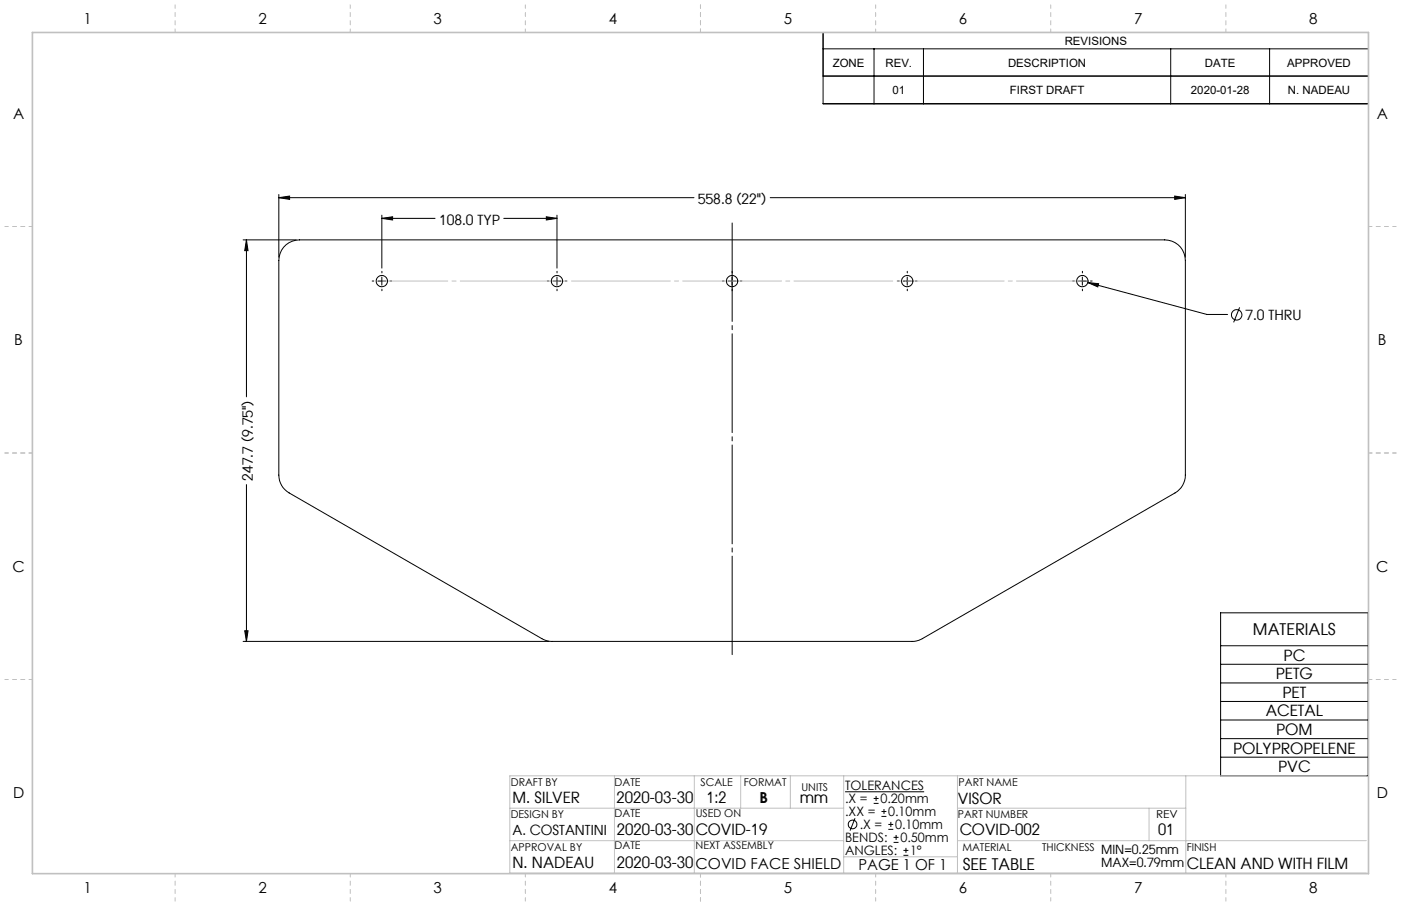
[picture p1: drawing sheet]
<svg xmlns="http://www.w3.org/2000/svg" width="432mm" height="279mm" viewBox="0 0 432 279" stroke-linecap="round" stroke-linejoin="round" font-family="sans-serif">
<g fill="none" stroke="#000" stroke-width=".31">
<path d="M253.7 15.1h168.1M253.7 10h168.1v22h-168.1zM269.4 15.1v16.9M284.6 15.1v16.9M360.8 15.1v16.9M391.3 15.1v16.9M421.8 23.5h-168.1M85.9 60v19.3M365.3 60v19.3M74.9 74h16.4M76 74v48.4M76 74l.4 3.3h-1z"/>
<path d="M85.9 61l3.4-.5v1zM85.9 61h128M87.4 76.2a6.4 6.4 0 0 1 4.9-2.2h266.7a6.3 6.3 0 0 1 6.3 6.3v66.2a6.3 6.3 0 0 1-3.1 5.5l-77.9 45-1.2 .5-1.6 .3-112.6-.1-1.9-.7-77.9-45a6.3 6.3 0 0 1-3.2-5.5v-66.2a6.6 6.6 0 0 1 1.5-4.1zM117.7 67.3l3.3-.4v.9zM117.7 66.4v16.3M117.7 67.3h16.4M155.3 67.3h16.4M168.4 66.9l3.3 .4-3.3 .5zM171.7 66.4v16.3M237.4 61h127.9M362.1 60.5l3.2 .5-3.2 .5zM116.5 86.7h2.5"/>
<path d="M117.7 85.4v2.5M170.4 86.7h2.5M171.7 85.4v2.5M224.4 86.7h2.5M225.6 85.4v2.5M278.4 86.7h2.5M279.6 85.4v2.5M332.4 86.7h2.5M333.6 85.4v2.5M335.3 87.1l3.3 .4-.3 1zM335.3 87.1l36.7 9.9h6.4M382.1 94.8l-1.9 4.6"/>
<path d="M76 149.4v48.4M74.9 197.8h94.3M75.4 194.5h1l-.4 3.3zM376.2 189h45.5v50.3h-45.5zM376.2 199.1h45.5M376.2 204.9h45.5M376.2 210.6h45.5M376.2 216.3h45.5M376.2 222h45.5M376.2 227.8h45.5M376.2 233.5h45.5M260.5 244.2h24.3"/>
<path d="M263.5 252.3l-1.5 3.9M269.3 247.8h1.5M269.3 246.2h1.5M270 245.5v1.5M271.7 251.8h1.5M271.7 250.3h1.5M272.5 249.5v1.5M273.8 255.8h1.5M273.8 254.2h1.5M274.6 253.5v1.5M275.4 259.8h1.5M275.4 258.2h1.5"/>
<path d="M276.2 257.5v1.5M278.4 263.8h1.6M278.4 262.3h1.6M279.2 261.5v1.5"/>
<circle cx="117.7" cy="86.7" r="1.75"/>
<circle cx="171.7" cy="86.7" r="1.75"/>
<circle cx="225.6" cy="86.7" r="1.75"/>
<circle cx="279.6" cy="86.7" r="1.75"/>
<circle cx="333.6" cy="86.7" r="1.75"/>
<circle cx="381.2" cy="97.1" r="1.61"/>
<circle cx="262.8" cy="254.2" r="1.33"/>
</g>
<path d="M225.7 201.9v-133.1" fill="none" stroke="#000" stroke-width=".31" stroke-dasharray="30.5 1.3 1.3 1.3" stroke-dashoffset=".1"/>
<g fill="none" stroke="#000" stroke-width=".31" stroke-dasharray="30.5 1.3 1.3 1.3">
<path d="M115.2 86.7h-.5M117.7 84.2v-.5M117.7 89.2v.5M120.2 86.7h.5M169.2 86.7h-.5M171.7 84.2v-.5M171.7 89.2v.5M174.2 86.7h.5M223.2 86.7h-.5M225.7 84.2v-.5M225.7 89.2v.5M228.2 86.7h.5"/>
<path d="M277.1 86.7h-.5M279.6 84.2v-.5M279.6 89.2v.5M282.1 86.7h.5M331.1 86.7h-.5M333.6 84.2v-.5M333.6 89.2v.5M336.1 86.7h.5"/>
</g>
<path d="M117.7 86.7h215.9" fill="none" stroke="#c0c0c0" stroke-width=".31" stroke-dasharray="30.5 1.3 1.3 1.3" stroke-dashoffset="10.2"/>
<g fill="none" stroke="#c0c0c0" stroke-width=".31">
<path d="M189.4 239.3v29.9M214 239.3v29.9M228.3 239.3v9.9M243.6 239.3v9.9M260 239.3v29.9M295.1 239.3v29.9M365.5 239.3v29.9M421.1 239.3h-264v29.9h264M157.1 259.3h102.9M157.1 249.2h102.9M295.1 259.3h126M295.1 249.2h70.4"/>
<path d="M354.2 249.2v10.1M260 264.2h35.1"/>
</g>
<path d="M10 10h411.8v259.4h-411.8z" fill="none" stroke="#c0c0c0" stroke-width=".5"/>
<g fill="none" stroke="#c0c0c0" stroke-width=".31" stroke-dasharray="6.3 1.3 1.3 1.3 1.3 1.3" stroke-dashoffset="5.3">
<path d="M54 10v-8.5M107.9 10v-8.5M161.9 10v-8.5M215.9 10v-8.5M215.9 1.5v8.5M269.9 10v-8.5M323.8 10v-8.5M377.8 10v-8.5M10 69.8h-8.5M421.8 69.8h8.5M1.5 139.7h8.5M10 139.7h-8.5"/>
<path d="M421.8 139.7h8.5M430.3 139.7h-8.5M10 209.5h-8.5M421.8 209.5h8.5M54 269.4v8.5M107.9 269.4v8.5M161.9 269.4v8.5M215.9 269.4v8.5M215.9 277.9v-8.5M269.9 269.4v8.5M323.8 269.4v8.5M377.8 269.4v8.5"/>
</g>
<g fill="#000">
<path d="M76 74l.4 3.3h-1zM75.4 194.5h1l-.4 3.3z"/>
<path d="M85.9 61l3.4-.5v1zM362.1 60.5l3.2 .5-3.2 .5zM117.7 67.3l3.3-.4v.9zM168.4 66.9l3.3 .4-3.3 .5zM335.3 87.1l3 1.4 .3-1z"/>
</g>
<g font-size="4.9">
<text x="386.2" y="195.9">MATERIALS</text>
<text x="296.7" y="268.4">SEE TABLE</text>
</g>
<g font-size="4.7">
<text x="25.7" y="7.4">1</text>
<text x="79.7" y="7.4">2</text>
<text x="133.6" y="7.4">3</text>
<text x="187.6" y="7.4">4</text>
<text x="241.6" y="7.4">5</text>
<text x="295.6" y="7.4">6</text>
<text x="349.5" y="7.4">7</text>
<text x="403.5" y="7.4">8</text>
<text x="4" y="36.6">A</text>
<text x="424.3" y="36.6">A</text>
<text x="4.4" y="106.4">B</text>
<text x="424.7" y="106.4">B</text>
<text x="3.9" y="176.3">C</text>
<text x="424.1" y="176.3">C</text>
<text x="395.6" y="203.8">PC</text>
<text x="393.2" y="209.5">PETG</text>
<text x="395.3" y="215.2">PET</text>
<text x="390.2" y="221">ACETAL</text>
<text x="393.3" y="226.7">POM</text>
<text x="380.1" y="232.4">POLYPROPELENE</text>
<text x="394" y="238.1">PVC</text>
<text x="4" y="246.1">D</text>
<text x="158" y="247.7">M. SILVER</text>
<text x="190" y="247.7">2020-03-30</text>
<text x="217.8" y="247.7">1:2</text>
<text x="234.1" y="247.7">B</text>
<text x="246.5" y="247.7">mm</text>
<text x="295.2" y="247.9">VISOR</text>
<text x="424.3" y="246.1">D</text>
<text x="190.1" y="257.6">2020-03-30</text>
<text x="214.4" y="257.6">COVID-19</text>
<text x="295.8" y="257.6">COVID-002</text>
<text x="356.9" y="257.6">01</text>
<text x="158" y="267.8">N. NADEAU</text>
<text x="190.1" y="267.8">2020-03-30</text>
<text x="214.4" y="267.9">COVID FACE SHIELD</text>
<text x="264.6" y="268.2">PAGE 1 OF 1</text>
<text x="365.8" y="268.1">CLEAN AND WITH FILM</text>
<text x="25.7" y="275.3">1</text>
<text x="79.7" y="275.3">2</text>
<text x="133.6" y="275.3">3</text>
<text x="187.6" y="275.3">4</text>
<text x="241.6" y="275.3">5</text>
<text x="295.6" y="275.3">6</text>
<text x="349.5" y="275.3">7</text>
<text x="403.5" y="275.3">8</text>
</g>
<g font-size="4.3">
<text x="215.1" y="62.9">558.8 (22&quot;)</text>
<text x="135.3" y="69.3">108.0 TYP</text>
<text x="383.8" y="98.8">7.0 THRU</text>
<text x="77.9" y="148.2" transform="rotate(-90 77.9 148.2)">247.7 (9.75&quot;)</text>
</g>
<text font-size="4.2" x="158" y="257.4">A. COSTANTINI</text>
<g font-size="4">
<text x="260.5" y="243.7">TOLERANCES</text>
<text x="260.5" y="247.7">.X =</text>
<text x="260.5" y="251.7">.XX =</text>
<text x="271.3" y="247.7">0.20mm</text>
<text x="273.7" y="251.7">0.10mm</text>
<text x="265" y="255.7">.X =</text>
<text x="275.9" y="255.7">0.10mm</text>
<text x="260.5" y="259.7">BENDS:</text>
<text x="260.5" y="263.7">ANGLES:</text>
<text x="277.5" y="259.7">0.50mm</text>
<text x="280.5" y="263.7">1°</text>
</g>
<g font-size="3.9">
<text x="339.4" y="263.5">MIN=0.25mm</text>
<text x="339.4" y="267.4">MAX=0.79mm</text>
</g>
<g font-size="3.5">
<text x="328.2" y="13.8">REVISIONS</text>
<text x="256.7" y="20.6">ZONE</text>
<text x="272.9" y="20.6">REV.</text>
<text x="310.7" y="20.6">DESCRIPTION</text>
<text x="371.4" y="20.6">DATE</text>
<text x="396.8" y="20.6">APPROVED</text>
<text x="275.1" y="29">01</text>
<text x="311.3" y="29">FIRST DRAFT</text>
<text x="367.1" y="29">2020-01-28</text>
<text x="397" y="29">N. NADEAU</text>
</g>
<g font-size="3.3">
<text x="157.4" y="242.3">DRAFT BY</text>
<text x="189.4" y="242.3">DATE</text>
<text x="215.9" y="242.3">SCALE</text>
<text x="229.2" y="242.3">FORMAT</text>
<text x="247" y="244">UNITS</text>
<text x="295.4" y="242.3">PART NAME</text>
<text x="157.4" y="252.2">DESIGN BY</text>
<text x="189.4" y="252">DATE</text>
<text x="214.4" y="252">USED ON</text>
<text x="295.2" y="252.2">PART NUMBER</text>
<text x="356.3" y="252.2">REV</text>
<text x="157.4" y="262.4">APPROVAL BY</text>
<text x="189.4" y="261.9">DATE</text>
<text x="214.4" y="261.9">NEXT ASSEMBLY</text>
<text x="296.6" y="262.4">MATERIAL</text>
<text x="321.2" y="262.4">THICKNESS</text>
<text x="365.8" y="262.4">FINISH</text>
</g>
</svg>
